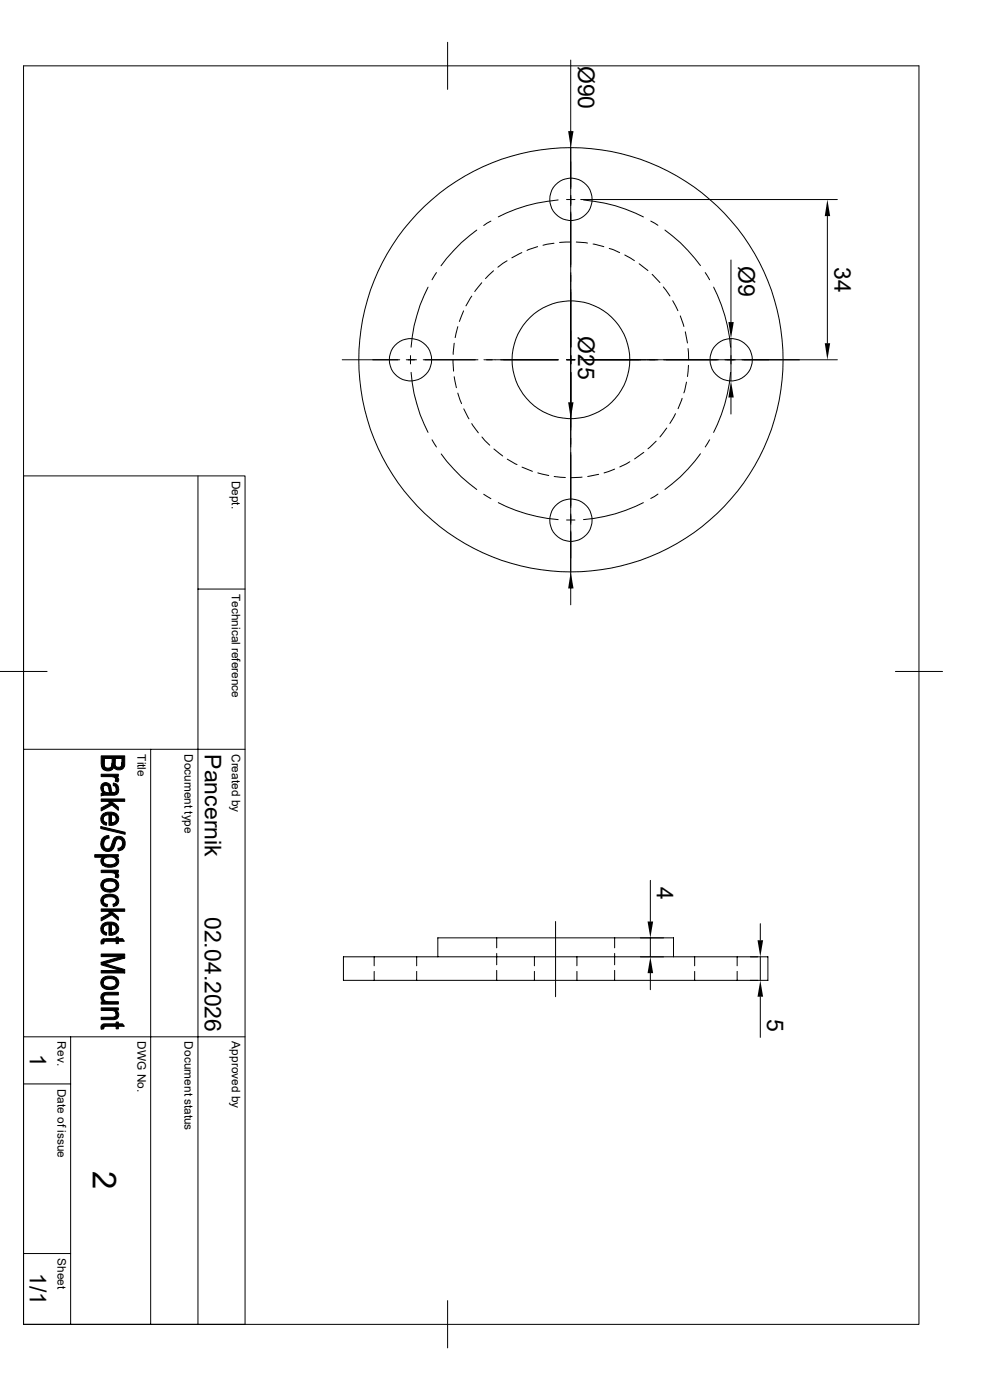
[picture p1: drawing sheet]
<svg xmlns="http://www.w3.org/2000/svg" width="210mm" height="297mm" viewBox="0 0 210 297" stroke-linecap="round" stroke-linejoin="round" font-family="sans-serif">
<g fill="none" stroke="#000" stroke-width=".21">
<path d="M5 14h189.9v267h-189.9zM95 9v10M121.1 12.7v115.6M92.6 57.8l-.9 1.6M101.1 48.8a32.9 32.9 0 0 0-7.5 7.6M102.2 60l-1.5 1.8M104.1 46.9l-1.5 .9M104.7 57.4l-1.7 1.7M107.6 55.3l-2 1.4M110.7 53.6l-2.1 1.1M114 52.3l-2.2 .8M117.5 51.6l-2.3 .4"/>
<path d="M118.4 42.4a33.6 33.6 0 0 0-12.7 3.6M120.2 42.3h1.8M121.1 51.4h-2.4M122.3 51.4l2.3 .2M123.2 42.3h54.4M123.8 42.4a33.6 33.6 0 0 1 12.7 3.6M125.8 51.8l2.3 .5M129.2 52.7l2.2 .9M132.5 54.1l2.1 1.2M135.6 56l1.9 1.4M138 46.9l1.6 .9M138.3 58.2l1.7 1.7"/>
<path d="M141.1 48.8a32.6 32.6 0 0 1 7.5 7.5M149.6 57.8l.9 1.6M155.1 55.2v13.1M175.5 45.8v27M72.6 76.3h12.2M87.1 75.4v1.8M87.2 79a34.1 34.1 0 0 0 3.6 12.7M88.3 76.3h-2.1M89.8 76.3h11.6M90.8 60.9a34.1 34.1 0 0 0-3.6 12.8M96.1 76.4l.1 2.3M96.4 72.8l-.3 2.4"/>
<path d="M96.4 79.9l.4 2.4M97.1 69.3l-.5 2.3M98.3 66l-.8 2.2M100.1 62.8l-1.3 2.1M102.7 76.3h2.3M105.1 76.3h13.3M120.2 76.3h1.8M123.2 76.3h54.4M140.7 60.9l1.4 1.9M142.7 63.8l1.1 2.1M144.3 67l.8 2.3M145.4 70.4l.4 2.4"/>
<path d="M146 74l.1 2.3M146.1 77.5l-.3 2.4M151.4 60.9a34.1 34.1 0 0 1 3.6 12.8M155 79a34.1 34.1 0 0 1-3.6 12.7M155.1 75.4v1.8M155.1 71.8v9M91.7 93.3l.9 1.5M93.6 96.3a34.9 34.9 0 0 0 7.5 7.5M97.1 83.4l.8 2.2M98.4 86.7l1.1 2.2M100.1 89.9l1.4 1.9M102.2 92.7l1.7 1.7"/>
<path d="M104.8 95.3l1.8 1.4M107.6 97.4l2.1 1.2M110.7 99.1l2.2 .9M130.4 99.5l-2.3 .8M133.6 98l-2.1 1.1M136.6 96l-2 1.4M139.2 93.6l-1.7 1.6M141.4 90.8l-1.4 1.9M143.3 87.8l-1.2 2M144.7 84.5l-.9 2.2M145.6 81.1l-.5 2.3M148.6 96.3a33.6 33.6 0 0 1-7.5 7.5"/>
<path d="M150.5 93.3l-.9 1.5M155.1 84.3v3.5M5 101h47v180h-47M42 101v180M102.6 104.9l1.5 .9M105.7 106.6a33.6 33.6 0 0 0 12.7 3.6M114.1 100.3l2.3 .6M117.6 101.1l2.3 .2M120.2 110.3h1.8M123.5 101.2l-2.4 .1M127 100.6l-2.3 .5M136.5 106.6a33.6 33.6 0 0 1-12.7 3.6"/>
<path d="M139.6 104.8l-1.6 .9M42 125h10M0 142.5h10M5 159h47M32 159v122M189.9 142.5h10M105.4 199v2.1M117.9 195.5v16M130.4 199v2.1M135.8 199h5M138 186.8v8.7M138 199v4"/>
<path d="M161.3 196v3.5M5 220h47M15 220v61M72.9 203h90v5h-90zM79.4 203v1.9M79.4 206.1v1.9M88.4 203v1.9M88.4 206.1v1.9M92.9 203v-4h50v4M105.4 202.3v2.4M105.4 205.9v2.1M113.4 203v1.9"/>
<path d="M113.4 206.1v1.9M122.4 203v1.9M122.4 206.1v1.9M130.4 202.3v2.4M130.4 205.9v2.1M135.8 203h5M138 206.5v3.5M147.4 203v1.9M147.4 206.1v1.9M156.4 203v1.9M156.4 206.1v1.9M159.2 203h1.5"/>
<path d="M159.2 208h1.5M161.3 203v5M161.3 211.5v8.6M5 230h10M5 265.9h10M95 275.9v10.1"/>
<circle cx="121.1" cy="42.3" r="4.5"/>
<circle cx="87.1" cy="76.3" r="4.5"/>
<circle cx="121.1" cy="76.3" r="12.5"/>
<circle cx="121.1" cy="76.3" r="45"/>
<circle cx="155.1" cy="76.3" r="4.5"/>
<circle cx="121.1" cy="110.4" r="4.5"/>
</g>
<g fill="#000" stroke="#000" stroke-width=".21">
<path d="M21.4 175.3l5.1 1.3v.4l-5.1-1.2z" fill-rule="evenodd"/>
<path d="M21.9 167.2v1z" fill-rule="evenodd"/>
<path d="M21.9 172.7v1.3l.2 .3 .5 .2v.6a1.36 1.36 0 0 1-1.2-1 1.36 1.36 0 0 1 .5-1.4z" fill-rule="evenodd"/>
<path d="M22 177.6l1.1-.4 .1 .6a1.16 1.16 0 0 0-1.2 1.2z" fill-rule="evenodd"/>
<path d="M21.6 166.4a1.1 1.1 0 0 1 1.7 .1v1.7l-.2-.6a.69 .69 0 0 0-.3-.9 .69 .69 0 0 0-.8 .1l-.2 1.3a1.35 1.35 0 0 1-.2-1.7z" fill-rule="evenodd"/>
<path d="M22.1 160.9v1.1a.89 .89 0 0 0 .9 1 .89 .89 0 0 0 .8-1.1l-.1 1.4-.5 .2-1.1-.1-.1-.1z" fill-rule="evenodd"/>
<path d="M24 166.1l.7 .3v1v-.1a.72 .72 0 0 0-.7-.7z" fill-rule="evenodd"/>
<path d="M21.9 172.7a2.75 2.75 0 0 1 2.8 0v1l-.3-.6-.8-.3v2.3h-.5v-2.3l-.9 .3-.3 .6z" fill-rule="evenodd"/>
<path d="M21.5 164.3h3.6v.4h-.5v.7a1.01 1.01 0 0 0-1.2-.6h-1.9z" fill-rule="evenodd"/>
<path d="M21.5 171.4l1.8-1 .3-.4 1.5 1.2v.7l-1.4-1.1-2.2 1.2z" fill-rule="evenodd"/>
<path d="M24.6 164.7l.4 .3 .2 .4-.2 .5-.6-.2z" fill-rule="evenodd"/>
<path d="M21.9 167.6l.5 .5 .9 .1v-1.7l.3 1.1a.52 .52 0 0 0 .5 .6 .52 .52 0 0 0 .5-.6l.1-1.2a1.35 1.35 0 0 1-.3 2.3h-2.3l-.6 .2v-.6l.4-.1z" fill-rule="evenodd"/>
<path d="M23.6 172.8v1.7h.5l.5-.5 .1-1.3a1.37 1.37 0 0 1 .4 1.6 1.37 1.37 0 0 1-1.5 .8z" fill-rule="evenodd"/>
<path d="M24.4 160.9v.9a.77 .77 0 0 0 .8 1 .77 .77 0 0 0 .7-1v1.4l-.4 .1-.9-.1-.3-.2z" fill-rule="evenodd"/>
<path d="M21.5 169.5h5v.5h-2.9l-.3 .4-.4-.4h-1.4z" fill-rule="evenodd"/>
<path d="M21.5 160.4h5l-.1 2.2-.5 .6v-2.3h-1.5l-.1 2.1-.2-.3-.3 .5v-2.3h-1.7l-.1 2.4-.3-.3-.2-.6z" fill-rule="evenodd"/>
<path d="M22 177.6v1.4a.88 .88 0 0 0 .8 1.1 .88 .88 0 0 0 .9-1 1.62 1.62 0 0 1 1.9-1.6 1.64 1.64 0 0 1 .4 2.7v-1.3a.78 .78 0 0 0-.7-.9 .78 .78 0 0 0-.8 .9 1.68 1.68 0 0 1-2.1 1.7 1.77 1.77 0 0 1-.4-3z" fill-rule="evenodd"/>
<path d="M21.7 182l.1-.1v1.7l-.4-.9z" fill-rule="evenodd"/>
<path d="M21.7 196.2l.2-.2v1.1l.2 .5 .5 .3v.5a1.38 1.38 0 0 1-.9-2.2z" fill-rule="evenodd"/>
<path d="M21.6 190.3l.3-.2v1.2l.3 .4 .6 .2-.1 .5a1.29 1.29 0 0 1-1.2-.7 1.29 1.29 0 0 1 .1-1.4z" fill-rule="evenodd"/>
<path d="M21.9 186.8a2.75 2.75 0 0 1 2.8 0v1a1.52 1.52 0 0 0-2.3-.7l-.3 .1-.2 .6z" fill-rule="evenodd"/>
<path d="M24 191.8h.1a.65 .65 0 0 0 .6-.7l-.1 1.1-.6 .1z" fill-rule="evenodd"/>
<path d="M21.9 196a2.75 2.75 0 0 1 2.8 0v1l-.3-.6-.8-.2v2.2h-.5v-2.3l-.9 .3-.3 .7z" fill-rule="evenodd"/>
<path d="M24.6 181.8l.1 .8z" fill-rule="evenodd"/>
<path d="M20.1 181.3h5v.5h-.5v.5a1.77 1.77 0 0 0-2.7 .2l-.1 1.1v-1.7h-1.7z" fill-rule="evenodd"/>
<path d="M21.5 184.6h3.6v.5h-.5v.6a1.01 1.01 0 0 0-1.2-.6h-1.9z" fill-rule="evenodd"/>
<path d="M21.5 194.7l1.8-1 .3-.4 1.5 1.3v.6l-1.4-1.1-2.2 1.3z" fill-rule="evenodd"/>
<path d="M21.9 182.6a1.61 1.61 0 0 0 2.4 .7l.4-.5v-.9a1.17 1.17 0 0 1 .4 1.3 1.17 1.17 0 0 1-1.2 .7 2.62 2.62 0 0 1-2.1-.3z" fill-rule="evenodd"/>
<path d="M24.6 185.1l.4 .3 .2 .3-.2 .6-.6-.2z" fill-rule="evenodd"/>
<path d="M21.8 186.9l.1-.1v1a1.48 1.48 0 0 0 2.1 .8l.6-.5 .1-1.3a1.44 1.44 0 0 1 .3 1.7 1.44 1.44 0 0 1-1.5 .8 1.67 1.67 0 0 1-2.1-1.6z" fill-rule="evenodd"/>
<path d="M21.9 190.1a2.57 2.57 0 0 1 3.1 .4 1.25 1.25 0 0 1-.3 1.6v-1a1.27 1.27 0 0 0-1.8-.9l-.7 .3-.3 .6z" fill-rule="evenodd"/>
<path d="M23.6 196.2v1.7h.2l.5-.2 .3-.4 .1-1.3a1.37 1.37 0 0 1 .4 1.6 1.37 1.37 0 0 1-1.5 .8z" fill-rule="evenodd"/>
<path d="M26 178.9v1.3l-.9 .3-.1-.5 .7-.3z" fill-rule="evenodd"/>
<path d="M22 199.2l2.6-.1v-.3h.5v.3h.9l.4 .6h-1.3v.5h-.5v-.5h-2.4l-.2 .3z" fill-rule="evenodd"/>
<path d="M21.5 192.8h5v.5h-2.9l-.3 .4-.4-.4h-1.4z" fill-rule="evenodd"/>
<path d="M21.5 199.4l.5-.2v1l-.5 .1z" fill-rule="evenodd"/>
<path d="M21.5 217.5l.5-.2v1l-.5 .1z" fill-rule="evenodd"/>
<path d="M21.9 211.7l.1 .9-.1-.1z" fill-rule="evenodd"/>
<path d="M21.9 207.5a2.75 2.75 0 0 1 2.8 0v1a1.51 1.51 0 0 0-2.1-.8l-.5 .3-.2 .5z" fill-rule="evenodd"/>
<path d="M24.6 214.3v.9z" fill-rule="evenodd"/>
<path d="M21.8 210.8l.8-.3h2.5v.6h-2.7a.58 .58 0 0 0-.5 .6v.8a1.03 1.03 0 0 1-.1-1.7z" fill-rule="evenodd"/>
<path d="M21.5 212.6h.5l.1-.5 .5 .4h2.5v.5h-3.6z" fill-rule="evenodd"/>
<path d="M21.5 213.8h3.6v.5h-.5v.5l-.3-.3-.4-.1h-2.4z" fill-rule="evenodd"/>
<path d="M21.5 207.8l.4-.3v1a1.38 1.38 0 0 0 1.8 .9l.6-.2 .3-.4 .1-1.3a1.44 1.44 0 0 1 .3 1.7 1.44 1.44 0 0 1-1.7 .7 1.53 1.53 0 0 1-1.5-.5 1.53 1.53 0 0 1-.3-1.6z" fill-rule="evenodd"/>
<path d="M21.5 215.8h2.7l.4-.5 .1-.9a1.09 1.09 0 0 1 .4 1.4 1.09 1.09 0 0 1-1.4 .5h-2.2z" fill-rule="evenodd"/>
<path d="M22 217.3l2.6-.1v-.4h.5v.4h.9l.4 .5h-1.3v.6h-.5v-.6h-2.1l-.3 .1-.2 .2z" fill-rule="evenodd"/>
<path d="M21.5 205.9h4.2l.8 .5h-5z" fill-rule="evenodd"/>
<path d="M21.5 202.4h5v.8l-.8-.3h-4.2z" fill-rule="evenodd"/>
<path d="M21.5 204.2l5 1.5v.7l-.8-.5-4.2-1.2z" fill-rule="evenodd"/>
<path d="M21.5 204.2l4.2-1.3 .8 .3-4.2 1.2z" fill-rule="evenodd"/>
</g>
<path d="M120.5 27.8h1.2l-.6 3.5zM175.5 42.3l.6 3.5h-1.1zM154.5 68.3h1.2l-.6 3.5zM175 72.8h1.1l-.6 3.5zM120.5 85.3h1.2l-.6 3.5zM155.1 80.8l.6 3.5h-1.2zM121.1 121.3l.6 3.5h-1.2zM137.4 195.5h1.2l-.6 3.5zM160.7 199.5h1.2l-.6 3.5zM138 203l.6 3.5h-1.2zM161.3 208l.6 3.5h-1.2z" fill="#000"/>
<text font-size="7" x="19.7" y="248.5" transform="rotate(90 19.7 248.5)">2</text>
<g font-size="4.9">
<text x="122.6" y="13.9" transform="rotate(90 122.6 13.9)">Ø90</text>
<text x="156.6" y="56.4" transform="rotate(90 156.6 56.4)">Ø9</text>
<text x="177" y="56.6" transform="rotate(90 177 56.6)">34</text>
<text x="122.6" y="71.4" transform="rotate(90 122.6 71.4)">Ø25</text>
<text x="43.5" y="160" transform="rotate(90 43.5 160)">Pancernik</text>
<text x="139.4" y="188.1" transform="rotate(90 139.4 188.1)">4</text>
<text x="43.5" y="194.5" transform="rotate(90 43.5 194.5)">02.04.2026</text>
<text x="162.8" y="216.2" transform="rotate(90 162.8 216.2)">5</text>
<text x="6.3" y="223.6" transform="rotate(90 6.3 223.6)">1</text>
<text x="6.3" y="270" transform="rotate(90 6.3 270)">1/1</text>
</g>
<g font-size="2.5">
<text x="49.2" y="102" transform="rotate(90 49.2 102)">Dept.</text>
<text x="49.2" y="126" transform="rotate(90 49.2 126)">Technical reference</text>
<text x="29.2" y="160" transform="rotate(90 29.2 160)">Title</text>
<text x="39.2" y="160" transform="rotate(90 39.2 160)">Document type</text>
<text x="49.2" y="160" transform="rotate(90 49.2 160)">Created by</text>
<text x="12.2" y="220.9" transform="rotate(90 12.2 220.9)">Rev.</text>
<text x="29.2" y="220.9" transform="rotate(90 29.2 220.9)">DWG No.</text>
<text x="39.2" y="220.9" transform="rotate(90 39.2 220.9)">Document status</text>
<text x="49.2" y="220.9" transform="rotate(90 49.2 220.9)">Approved by</text>
<text x="12.2" y="231" transform="rotate(90 12.2 231)">Date of issue</text>
<text x="12.2" y="266.9" transform="rotate(90 12.2 266.9)">Sheet</text>
</g>
</svg>
